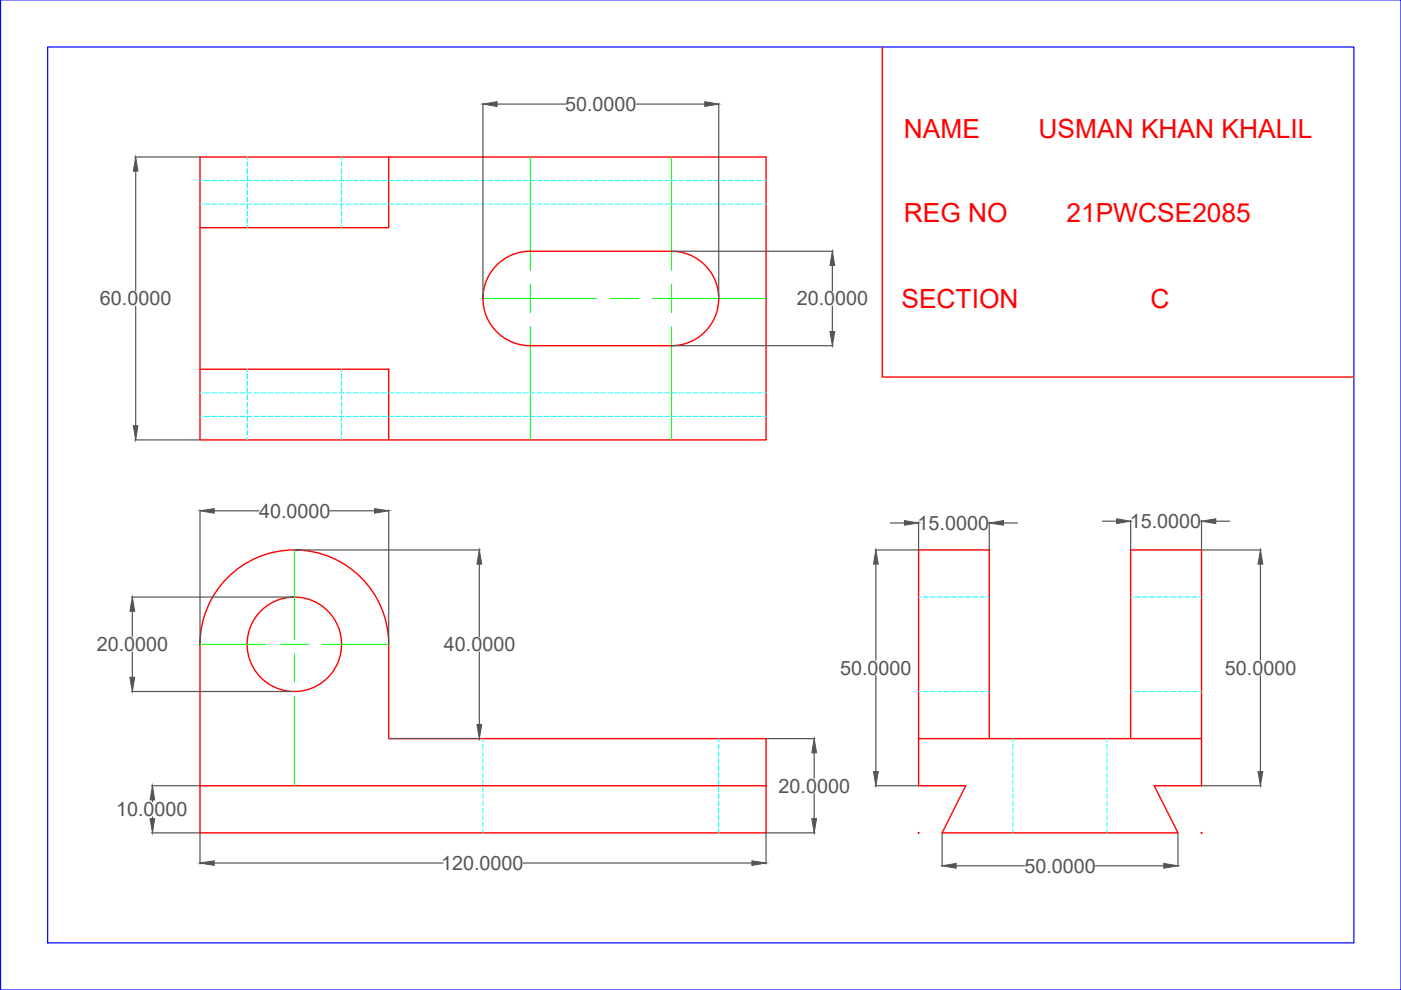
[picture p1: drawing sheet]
<svg xmlns="http://www.w3.org/2000/svg" width="297mm" height="210mm" viewBox="0 0 297 210" stroke-linecap="round" stroke-linejoin="round" font-family="sans-serif">
<!-- layer: 0 -->
<path d="M.1 0h296.9v209.9h-296.9zM10.1 10h276.9v189.9h-276.9z" fill="none" stroke="#00f" stroke-width=".25"/>
<!-- layer: fv sv tv -->
<g fill="none" stroke="#f00" stroke-width=".3">
<path d="M187.1 10v69.9h99.9M82.4 33.3v15h-40M104.9 56.6a10 10 0 0 1 7.5-3.3h30a10 10 0 0 1 10 10 10 10 0 0 1-10 10h-30a10 10 0 0 1-9.1-5.9 10 10 0 0 1 1.6-10.8zM42.4 78.3h40v15h-40v-60h120v60h-80M42.4 136.6v30M42.4 136.6a20 20 0 0 1 20-20 20 20 0 0 1 20 20M82.4 136.6v20h80v10M194.8 156.6h59.9v10h-10l5.1 10h-50l5-10h-10zM194.8 156.6v-40h14.9v40M239.7 156.6v-40h15v40M42.4 166.6h120v10h-120z"/>
<circle cx="62.4" cy="136.6" r="10"/>
</g>
<!-- layer: center lines -->
<g fill="none" stroke="#0f0" stroke-width=".21">
<path d="M112.4 33.3v24M142.4 33.3v24M102.4 63.3h24M112.4 60.3v6M112.4 69.3v24M129.4 63.3h6M138.4 63.3h24M142.4 60.3v6M142.4 69.3v24M62.4 116.6v19M42.4 136.6h14M59.4 136.6h6"/>
<path d="M62.4 138.6v6M68.4 136.6h14M62.4 147.6v19"/>
</g>
<!-- layer: fv sv tv -->
<g fill="#f00" stroke="#f00" stroke-width=".21">
<circle cx="254.7" cy="176.6" r=".12"/>
<circle cx="194.8" cy="176.6" r=".12"/>
</g>
<!-- layer: hidden lines -->
<g fill="none" stroke="#0ff" stroke-width=".21">
<path d="M42.4 38.3h.5M43.4 38.3h1M44.9 38.3h1M46.4 38.3h1M47.9 38.3h1M49.4 38.3h1M50.9 38.3h1M52.4 33.3v.5M52.4 34.3v1M52.4 35.8v1M52.4 37.3v1h1M52.4 38.8v1"/>
<path d="M53.9 38.3h1M55.4 38.3h1M56.9 38.3h1M58.4 38.3h1M59.9 38.3h1M61.4 38.3h1M62.9 38.3h1M64.4 38.3h1M65.9 38.3h1M67.4 38.3h1M68.9 38.3h1M70.4 38.3h1"/>
<path d="M71.9 38.3h1M72.4 33.3v.5M72.4 34.3v1M72.4 35.8v1M72.4 37.3v1M72.4 38.8v1M73.4 38.3h1M74.9 38.3h1M76.4 38.3h1M77.9 38.3h1M79.4 38.3h1M80.9 38.3h1"/>
<path d="M82.4 38.3h1M83.9 38.3h1M85.4 38.3h1M86.9 38.3h1M88.4 38.3h1M89.9 38.3h1M91.4 38.3h1M92.9 38.3h1M94.4 38.3h1M95.9 38.3h1M97.4 38.3h1M98.9 38.3h1"/>
<path d="M100.4 38.3h1M101.9 38.3h1M103.4 38.3h1M104.9 38.3h1M106.4 38.3h1M107.9 38.3h1M109.4 38.3h1M110.9 38.3h1M112.4 38.3h1M113.9 38.3h1M115.4 38.3h1M116.9 38.3h1"/>
<path d="M118.4 38.3h1M119.9 38.3h1M121.4 38.3h1M122.9 38.3h1M124.4 38.3h1M125.9 38.3h1M127.4 38.3h1M128.9 38.3h1M130.4 38.3h1M131.9 38.3h1M133.4 38.3h1M134.9 38.3h1"/>
<path d="M136.4 38.3h1M137.9 38.3h1M139.4 38.3h1M140.9 38.3h1M142.4 38.3h1M143.9 38.3h1M145.4 38.3h1M146.9 38.3h1M148.4 38.3h1M149.9 38.3h1M151.4 38.3h1M152.9 38.3h1"/>
<path d="M154.4 38.3h1M155.9 38.3h1M157.4 38.3h1M158.9 38.3h1M160.4 38.3h1M161.9 38.3h.5M42.4 43.3h.5M43.4 43.3h1M44.9 43.3h1M46.4 43.3h1M47.9 43.3h1M49.4 43.3h1"/>
<path d="M50.9 43.3h1M52.4 40.3v1M52.4 41.8v1M52.4 44.8v1M52.4 46.3v1M52.4 47.8v.5M53.4 43.3h-1v1M53.9 43.3h1M55.4 43.3h1M56.9 43.3h1M58.4 43.3h1M59.9 43.3h1"/>
<path d="M61.4 43.3h1M62.9 43.3h1M64.4 43.3h1M65.9 43.3h1M67.4 43.3h1M68.9 43.3h1M70.4 43.3h1M71.9 43.3h1M72.4 40.3v1M72.4 41.8v1M72.4 43.3v1M72.4 44.8v1"/>
<path d="M72.4 46.3v1M72.4 47.8v.5M73.4 43.3h1M74.9 43.3h1M76.4 43.3h1M77.9 43.3h1M79.4 43.3h1M80.9 43.3h1M82.4 43.3h1M83.9 43.3h1M85.4 43.3h1M86.9 43.3h1"/>
<path d="M88.4 43.3h1M89.9 43.3h1M91.4 43.3h1M92.9 43.3h1M94.4 43.3h1M95.9 43.3h1M97.4 43.3h1M98.9 43.3h1M100.4 43.3h1M101.9 43.3h1M103.4 43.3h1M104.9 43.3h1"/>
<path d="M106.4 43.3h1M107.9 43.3h1M109.4 43.3h1M110.9 43.3h1M112.4 43.3h1M113.9 43.3h1M115.4 43.3h1M116.9 43.3h1M118.4 43.3h1M119.9 43.3h1M121.4 43.3h1M122.9 43.3h1"/>
<path d="M124.4 43.3h1M125.9 43.3h1M127.4 43.3h1M128.9 43.3h1M130.4 43.3h1M131.9 43.3h1M133.4 43.3h1M134.9 43.3h1M136.4 43.3h1M137.9 43.3h1M139.4 43.3h1M140.9 43.3h1"/>
<path d="M142.4 43.3h1M143.9 43.3h1M145.4 43.3h1M146.9 43.3h1M148.4 43.3h1M149.9 43.3h1M151.4 43.3h1M152.9 43.3h1M154.4 43.3h1M155.9 43.3h1M157.4 43.3h1M158.9 43.3h1"/>
<path d="M160.4 43.3h1M161.9 43.3h.5M52.4 78.3v.5M52.4 79.3v1M72.4 78.3v.5M72.4 79.3v1M42.4 88.3h.5M42.4 83.3h.5M43.4 88.3h1M43.4 83.3h1M44.9 88.3h1M44.9 83.3h1"/>
<path d="M46.4 88.3h1M46.4 83.3h1M47.9 88.3h1M47.9 83.3h1M49.4 88.3h1M49.4 83.3h1M50.9 88.3h1M50.9 83.3h1M52.4 80.8v1M52.4 82.3v1h1M52.4 83.8v1M52.4 85.3v1"/>
<path d="M52.4 86.8v1M52.4 89.8v1M52.4 91.3v1M52.4 92.8v.5M53.4 88.3h-1v1M53.9 88.3h1M53.9 83.3h1M55.4 88.3h1M55.4 83.3h1M56.9 88.3h1M56.9 83.3h1M58.4 88.3h1"/>
<path d="M58.4 83.3h1M59.9 88.3h1M59.9 83.3h1M61.4 88.3h1M61.4 83.3h1M62.9 88.3h1M62.9 83.3h1M64.4 88.3h1M64.4 83.3h1M65.9 88.3h1M65.9 83.3h1M67.4 88.3h1"/>
<path d="M67.4 83.3h1M68.9 88.3h1M68.9 83.3h1M70.4 88.3h1M70.4 83.3h1M71.9 88.3h1M71.9 83.3h1M72.4 80.8v1M72.4 82.3v1M72.4 83.8v1M72.4 85.3v1M72.4 86.8v1"/>
<path d="M72.4 88.3v1M72.4 89.8v1M72.4 91.3v1M72.4 92.8v.5M73.4 88.3h1M73.4 83.3h1M74.9 88.3h1M74.9 83.3h1M76.4 88.3h1M76.4 83.3h1M77.9 88.3h1M77.9 83.3h1"/>
<path d="M79.4 88.3h1M79.4 83.3h1M80.9 88.3h1M80.9 83.3h1M82.4 88.3h1M82.4 83.3h1M83.9 88.3h1M83.9 83.3h1M85.4 88.3h1M85.4 83.3h1M86.9 88.3h1M86.9 83.3h1"/>
<path d="M88.4 88.3h1M88.4 83.3h1M89.9 88.3h1M89.9 83.3h1M91.4 88.3h1M91.4 83.3h1M92.9 88.3h1M92.9 83.3h1M94.4 88.3h1M94.4 83.3h1M95.9 88.3h1M95.9 83.3h1"/>
<path d="M97.4 88.3h1M97.4 83.3h1M98.9 88.3h1M98.9 83.3h1M100.4 88.3h1M100.4 83.3h1M101.9 88.3h1M101.9 83.3h1M103.4 88.3h1M103.4 83.3h1M104.9 88.3h1M104.9 83.3h1"/>
<path d="M106.4 88.3h1M106.4 83.3h1M107.9 88.3h1M107.9 83.3h1M109.4 88.3h1M109.4 83.3h1M110.9 88.3h1M110.9 83.3h1M112.4 88.3h1M112.4 83.3h1M113.9 88.3h1M113.9 83.3h1"/>
<path d="M115.4 88.3h1M115.4 83.3h1M116.9 88.3h1M116.9 83.3h1M118.4 88.3h1M118.4 83.3h1M119.9 88.3h1M119.9 83.3h1M121.4 88.3h1M121.4 83.3h1M122.9 88.3h1M122.9 83.3h1"/>
<path d="M124.4 88.3h1M124.4 83.3h1M125.9 88.3h1M125.9 83.3h1M127.4 88.3h1M127.4 83.3h1M128.9 88.3h1M128.9 83.3h1M130.4 88.3h1M130.4 83.3h1M131.9 88.3h1M131.9 83.3h1"/>
<path d="M133.4 88.3h1M133.4 83.3h1M134.9 88.3h1M134.9 83.3h1M136.4 88.3h1M136.4 83.3h1M137.9 88.3h1M137.9 83.3h1M139.4 88.3h1M139.4 83.3h1M140.9 88.3h1M140.9 83.3h1"/>
<path d="M142.4 88.3h1M142.4 83.3h1M143.9 88.3h1M143.9 83.3h1M145.4 88.3h1M145.4 83.3h1M146.9 88.3h1M146.9 83.3h1M148.4 88.3h1M148.4 83.3h1M149.9 88.3h1M149.9 83.3h1"/>
<path d="M151.4 88.3h1M151.4 83.3h1M152.9 88.3h1M152.9 83.3h1M154.4 88.3h1M154.4 83.3h1M155.9 88.3h1M155.9 83.3h1M157.4 88.3h1M157.4 83.3h1M158.9 88.3h1M158.9 83.3h1"/>
<path d="M160.4 88.3h1M160.4 83.3h1M161.9 88.3h.5M161.9 83.3h.5M194.8 126.6h.4M195.7 126.6h1.1M197.3 126.6h.9M198.7 126.6h1.1M200.2 126.6h1M201.7 126.6h1M203.2 126.6h1M204.8 126.6h.9"/>
<path d="M206.2 126.6h1M207.8 126.6h.9M209.2 126.6h.5M239.7 126.6h.5M240.7 126.6h1.1M242.2 126.6h1M243.7 126.6h1M245.2 126.6h1M246.7 126.6h1M248.2 126.6h1M249.8 126.6h.9M251.2 126.6h1.1"/>
<path d="M252.7 126.6h1M254.2 126.6h.5M102.4 156.6v.8M102.4 157.8v1M102.4 159.4v.9M152.4 156.6v.8M152.4 157.8v1M152.4 159.4v.9M194.8 146.6h.4M195.7 146.6h1.1M197.3 146.6h.9M198.7 146.6h1.1"/>
<path d="M200.2 146.6h1M201.7 146.6h1M203.2 146.6h1M204.8 146.6h.9M206.2 146.6h1M207.8 146.6h.9M209.2 146.6h.5M214.7 156.6v.8M214.7 157.8v1M214.7 159.4v.9M234.7 156.6v.8M234.7 157.8v1"/>
<path d="M234.7 159.4v.9M239.7 146.6h.5M240.7 146.6h1.1M242.2 146.6h1M243.7 146.6h1M245.2 146.6h1M246.7 146.6h1M248.2 146.6h1M249.8 146.6h.9M251.2 146.6h1.1M252.7 146.6h1M254.2 146.6h.5"/>
<path d="M102.4 160.8v1.1M102.4 162.4v.9M102.4 163.8v1.1M102.4 165.4v.9M102.4 166.8v1.1M102.4 168.3v1M102.4 169.9v.9M102.4 171.3v1.1M102.4 172.9v.9M102.4 174.3v1.1M102.4 175.9v.7M152.4 160.8v1.1"/>
<path d="M152.4 162.4v.9M152.4 163.8v1.1M152.4 165.4v.9M152.4 166.8v1.1M152.4 168.3v1M152.4 169.9v.9M152.4 171.3v1.1M152.4 172.9v.9M152.4 174.3v1.1M152.4 175.9v.7M214.7 160.8v1.1M214.7 162.4v.9"/>
<path d="M214.7 163.8v1.1M214.7 165.4v.9M214.7 166.8v1.1M214.7 168.3v1M214.7 169.9v.9M214.7 171.3v1.1M214.7 172.9v.9M214.7 174.3v1.1M214.7 175.9v.7M234.7 160.8v1.1M234.7 162.4v.9M234.7 163.8v1.1"/>
<path d="M234.7 165.4v.9M234.7 166.8v1.1M234.7 168.3v1M234.7 169.9v.9M234.7 171.3v1.1M234.7 172.9v.9M234.7 174.3v1.1M234.7 175.9v.7"/>
</g>
<!-- layer: dimension lines -->
<g fill="none" stroke="#545454" stroke-width=".25">
<path d="M28.6 33.3h13.8M28.8 36.3v25.4M102.4 21.9v41.3M105.4 22.1h14.5M134.9 22.1h14.5M152.4 21.9v41.3M142.5 53.3h34.1M176.5 56.3v5.4M28.8 64.9v25.4M142.5 73.3h34.1M176.5 64.9v5.4M28.6 93.3h13.8"/>
<path d="M42.4 108.1v28.4M45.4 108.3h9.5M62.5 116.6h39.3M70 108.3h9.4M82.4 108.1v28.4M101.6 119.6v15.4M185.5 116.6h9.2M185.7 119.6v20.4M188.8 110.9h3M194.8 110.7v5.9M209.7 110.7v5.9M212.8 110.9h3"/>
<path d="M233.8 110.5h3M239.7 110.3v6.3M254.7 110.3v6.3M254.8 116.6h12.6M257.8 110.5h2.9M267.2 119.6v20.4M27.9 126.6h34.4M28.1 129.6v5.4M28.1 138.2v5.4M101.6 138.2v15.4M27.9 146.6h34.4M82.5 156.6h19.3"/>
<path d="M162.5 156.6h10.3M172.6 159.6v5.4M185.7 143.2v20.4M267.2 143.2v20.4M32.1 176.6h10.3M32.1 166.6h10.3M32.3 169.6v.4M32.3 173.2v.4M42.4 176.7v6.5M162.4 176.7v6.5M162.5 176.6h10.3M172.6 168.2v5.4"/>
<path d="M185.5 166.6h9.2M199.8 176.7v7M249.8 176.7v7M254.8 166.6h12.6M45.4 183h48.5M110.9 183h48.5M202.7 183.6h14.5M232.2 183.6h14.5"/>
</g>
<g fill="#545454" stroke="#545454" stroke-width=".21">
<path d="M42.4 183l3-.5v1z"/>
<path d="M159.4 182.5l3 .5-3 .5z"/>
<path d="M172.6 156.6l.5 3h-1z"/>
<path d="M172.1 173.6h1l-.5 3z"/>
<path d="M191.8 110.4l3 .5-3 .5z"/>
<path d="M209.7 110.9l3.1-.5v1z"/>
<path d="M236.8 110l2.9 .5-2.9 .5z"/>
<path d="M254.7 110.5l3.1-.5v1z"/>
<path d="M267.2 116.6l.5 3h-1z"/>
<path d="M266.7 163.6h1l-.5 3z"/>
<path d="M185.7 116.6l.5 3h-1z"/>
<path d="M185.2 163.6h1l-.5 3z"/>
<path d="M42.4 108.3l3-.5v1z"/>
<path d="M79.4 107.8l3 .5-3 .5z"/>
<path d="M28.1 126.6l.5 3h-1.1z"/>
<path d="M27.5 143.6h1.1l-.5 3z"/>
<path d="M199.8 183.6l2.9-.5v1z"/>
<path d="M246.7 183.1l3.1 .5-3.1 .5z"/>
<path d="M102.4 22.1l3-.5v1z"/>
<path d="M149.4 21.6l3 .5-3 .5z"/>
<path d="M176.5 53.3l.5 3h-1z"/>
<path d="M176 70.3h1l-.5 3z"/>
<path d="M28.8 33.3l.4 3h-.9z"/>
<path d="M28.3 90.3h.9l-.4 3z"/>
<path d="M101.6 116.6l.5 3h-1z"/>
<path d="M101.1 153.6h1l-.5 3z"/>
<path d="M32.3 166.6l.5 3h-1z"/>
<path d="M31.8 173.6h1l-.5 3z"/>
</g>
<g font-size="5.6" fill="#f00">
<text x="191.6" y="29.4">NAME</text>
<text x="220.2" y="29.4">USMAN KHAN KHALIL</text>
<text x="191.6" y="47.1">REG NO</text>
<text x="226.1" y="47.1">21PWCSE2085</text>
<text x="191.1" y="65.2">SECTION</text>
<text x="243.9" y="65.2">C</text>
</g>
<g font-size="4.2" fill="#545454">
<text x="119.8" y="23.6">50.0000</text>
<text x="21.2" y="64.7">60.0000</text>
<text x="168.9" y="64.7">20.0000</text>
<text x="54.9" y="109.8">40.0000</text>
<text x="194.5" y="112.3">15.0000</text>
<text x="239.6" y="112">15.0000</text>
<text x="20.5" y="138.1">20.0000</text>
<text x="94.1" y="138.1">40.0000</text>
<text x="178.1" y="143.1">50.0000</text>
<text x="259.7" y="143.1">50.0000</text>
<text x="24.6" y="173.1">10.0000</text>
<text x="165.1" y="168.1">20.0000</text>
<text x="93.5" y="184.5">120.0000</text>
<text x="217.2" y="185.1">50.0000</text>
</g>
</svg>
